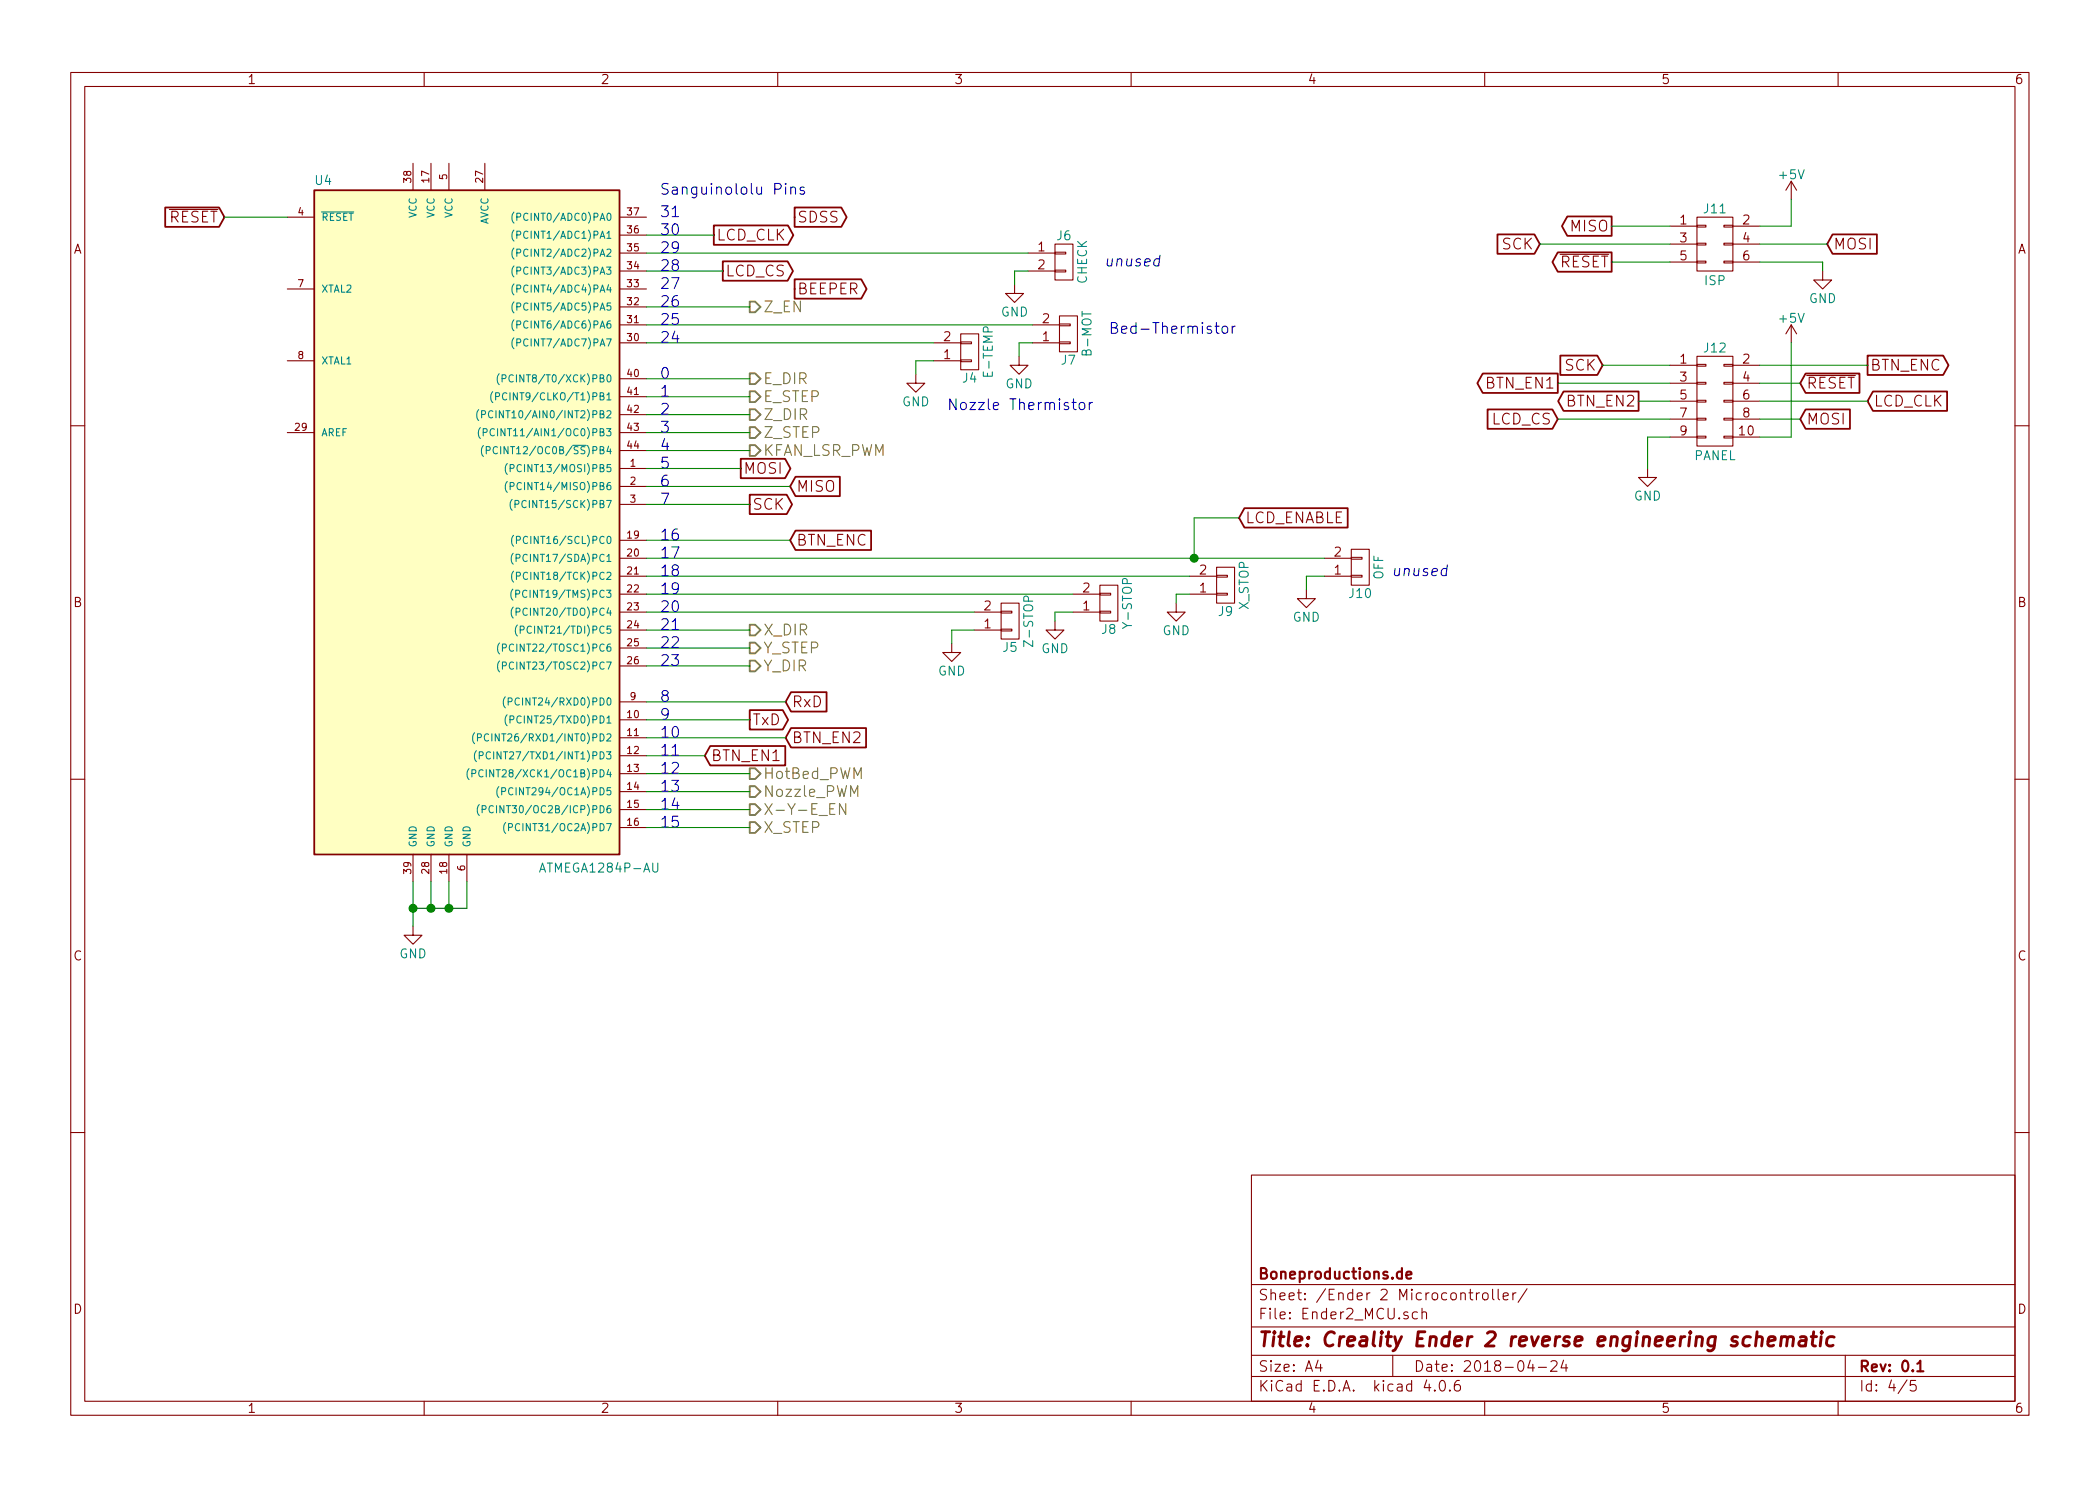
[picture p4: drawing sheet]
EESchema Schematic File Version 2
LIBS:power
LIBS:device
LIBS:transistors
LIBS:conn
LIBS:linear
LIBS:regul
LIBS:74xx
LIBS:cmos4000
LIBS:adc-dac
LIBS:memory
LIBS:xilinx
LIBS:microcontrollers
LIBS:dsp
LIBS:microchip
LIBS:analog_switches
LIBS:motorola
LIBS:texas
LIBS:intel
LIBS:audio
LIBS:interface
LIBS:digital-audio
LIBS:philips
LIBS:display
LIBS:cypress
LIBS:siliconi
LIBS:opto
LIBS:atmel
LIBS:contrib
LIBS:valves
LIBS:TexasInstruments
LIBS:Symbols
LIBS:Ender2ReverseEng-cache
EELAYER 25 0
EELAYER END
$Descr A4 11693 8268
encoding utf-8
Sheet 4 5
Title "Creality Ender 2 reverse engineering schematic"
Date "2018-04-24"
Rev "0.1"
Comp "Boneproductions.de"
Comment1 ""
Comment2 ""
Comment3 ""
Comment4 ""
$EndDescr
$Comp
L ATMEGA1284P-AU U4
U 1 1
P 2600 2900
F 0 "U4" H 1750 4780 50  0000 L BNN
F 1 "ATMEGA1284P-AU" H 3000 950 50  0000 L BNN
F 2 "TQFP44" H 2600 2900 50  0001 C CIN
F 3 "" H 2600 2900 50  0001 C CNN
	1    2600 2900
	1    0    0    -1  
$EndComp
Text HLabel 4175 4500 2    60   Output ~ 0
X-Y-E_EN
Wire Wire Line
	4175 4500 3600 4500
Text HLabel 4175 3500 2    60   Output ~ 0
X_DIR
Text HLabel 4175 4600 2    60   Output ~ 0
X_STEP
Wire Wire Line
	4175 3500 3600 3500
Wire Wire Line
	4175 4600 3600 4600
Text HLabel 4175 3700 2    60   Output ~ 0
Y_DIR
Wire Wire Line
	4175 3700 3600 3700
Text HLabel 4175 3600 2    60   Output ~ 0
Y_STEP
Wire Wire Line
	4175 3600 3600 3600
Text HLabel 4175 2300 2    60   Output ~ 0
Z_DIR
Text HLabel 4175 2400 2    60   Output ~ 0
Z_STEP
Wire Wire Line
	4175 2300 3600 2300
Wire Wire Line
	4175 2400 3600 2400
Text HLabel 4175 2100 2    60   Output ~ 0
E_DIR
Text HLabel 4175 2200 2    60   Output ~ 0
E_STEP
Wire Wire Line
	4175 2100 3600 2100
Wire Wire Line
	4175 2200 3600 2200
$Comp
L CONN_01X02 J10
U 1 1
P 7575 3150
F 0 "J10" H 7575 3300 50  0000 C CNN
F 1 "OFF" V 7675 3150 50  0000 C CNN
F 2 "Connector_JST:JST_XH_B02B-XH-A_1x02_P2.50mm_Horizontal" H 7575 3150 50  0001 C CNN
F 3 "" H 7575 3150 50  0001 C CNN
	1    7575 3150
	1    0    0    1   
$EndComp
$Comp
L CONN_01X02 J9
U 1 1
P 6825 3250
F 0 "J9" H 6825 3400 50  0000 C CNN
F 1 "X_STOP" V 6925 3250 50  0000 C CNN
F 2 "" H 6825 3250 50  0001 C CNN
F 3 "" H 6825 3250 50  0001 C CNN
	1    6825 3250
	1    0    0    1   
$EndComp
$Comp
L CONN_01X02 J8
U 1 1
P 6175 3350
F 0 "J8" H 6175 3500 50  0000 C CNN
F 1 "Y-STOP" V 6275 3350 50  0000 C CNN
F 2 "" H 6175 3350 50  0001 C CNN
F 3 "" H 6175 3350 50  0001 C CNN
	1    6175 3350
	1    0    0    1   
$EndComp
$Comp
L CONN_01X02 J5
U 1 1
P 5625 3450
F 0 "J5" H 5625 3600 50  0000 C CNN
F 1 "Z-STOP" V 5725 3450 50  0000 C CNN
F 2 "" H 5625 3450 50  0001 C CNN
F 3 "" H 5625 3450 50  0001 C CNN
	1    5625 3450
	1    0    0    1   
$EndComp
$Comp
L GND #PWR23
U 1 1
P 7275 3275
F 0 "#PWR23" H 7275 3025 50  0001 C CNN
F 1 "GND" H 7275 3125 50  0000 C CNN
F 2 "" H 7275 3275 50  0001 C CNN
F 3 "" H 7275 3275 50  0001 C CNN
	1    7275 3275
	1    0    0    -1  
$EndComp
Wire Wire Line
	7275 3275 7275 3200
Wire Wire Line
	7275 3200 7375 3200
Wire Wire Line
	3600 3100 7375 3100
Wire Wire Line
	6625 3200 3600 3200
$Comp
L GND #PWR22
U 1 1
P 6550 3350
F 0 "#PWR22" H 6550 3100 50  0001 C CNN
F 1 "GND" H 6550 3200 50  0000 C CNN
F 2 "" H 6550 3350 50  0001 C CNN
F 3 "" H 6550 3350 50  0001 C CNN
	1    6550 3350
	1    0    0    -1  
$EndComp
Wire Wire Line
	6625 3300 6550 3300
Wire Wire Line
	6550 3300 6550 3350
$Comp
L GND #PWR21
U 1 1
P 5875 3450
F 0 "#PWR21" H 5875 3200 50  0001 C CNN
F 1 "GND" H 5875 3300 50  0000 C CNN
F 2 "" H 5875 3450 50  0001 C CNN
F 3 "" H 5875 3450 50  0001 C CNN
	1    5875 3450
	1    0    0    -1  
$EndComp
Wire Wire Line
	5975 3400 5875 3400
Wire Wire Line
	5875 3400 5875 3450
Wire Wire Line
	5975 3300 3600 3300
Wire Wire Line
	5425 3400 3600 3400
$Comp
L GND #PWR18
U 1 1
P 5300 3575
F 0 "#PWR18" H 5300 3325 50  0001 C CNN
F 1 "GND" H 5300 3425 50  0000 C CNN
F 2 "" H 5300 3575 50  0001 C CNN
F 3 "" H 5300 3575 50  0001 C CNN
	1    5300 3575
	1    0    0    -1  
$EndComp
Wire Wire Line
	5425 3500 5300 3500
Wire Wire Line
	5300 3500 5300 3575
$Comp
L CONN_02X05 J12
U 1 1
P 9550 2225
F 0 "J12" H 9550 2525 50  0000 C CNN
F 1 "PANEL" H 9550 1925 50  0000 C CNN
F 2 "Connector_IDC:IDC-Header_2x05_P2.54mm_Vertical" H 9550 1025 50  0001 C CNN
F 3 "" H 9550 1025 50  0001 C CNN
	1    9550 2225
	1    0    0    -1  
$EndComp
Text GLabel 4400 3000 2    60   Input ~ 0
BTN_ENC
Wire Wire Line
	4400 3000 3600 3000
Text GLabel 1250 1200 0    60   Input ~ 0
~RESET
Wire Wire Line
	1250 1200 1600 1200
$Comp
L CONN_02X03 J11
U 1 1
P 9550 1350
F 0 "J11" H 9550 1550 50  0000 C CNN
F 1 "ISP" H 9550 1150 50  0000 C CNN
F 2 "" H 9550 150 50  0001 C CNN
F 3 "" H 9550 150 50  0001 C CNN
	1    9550 1350
	1    0    0    -1  
$EndComp
Text GLabel 8975 1450 0    60   Output ~ 0
~RESET
Text GLabel 10025 2125 2    60   Input ~ 0
~RESET
Wire Wire Line
	9300 1450 8975 1450
Wire Wire Line
	9800 2125 10025 2125
$Comp
L +5V #PWR25
U 1 1
P 9975 1100
F 0 "#PWR25" H 9975 950 50  0001 C CNN
F 1 "+5V" H 9975 1240 50  0000 C CNN
F 2 "" H 9975 1100 50  0001 C CNN
F 3 "" H 9975 1100 50  0001 C CNN
	1    9975 1100
	1    0    0    -1  
$EndComp
Wire Wire Line
	9975 1100 9975 1250
Wire Wire Line
	9975 1250 9800 1250
$Comp
L +5V #PWR26
U 1 1
P 9975 1900
F 0 "#PWR26" H 9975 1750 50  0001 C CNN
F 1 "+5V" H 9975 2040 50  0000 C CNN
F 2 "" H 9975 1900 50  0001 C CNN
F 3 "" H 9975 1900 50  0001 C CNN
	1    9975 1900
	1    0    0    -1  
$EndComp
Wire Wire Line
	9800 2425 9975 2425
Wire Wire Line
	9975 2425 9975 1900
$Comp
L GND #PWR24
U 1 1
P 9175 2600
F 0 "#PWR24" H 9175 2350 50  0001 C CNN
F 1 "GND" H 9175 2450 50  0000 C CNN
F 2 "" H 9175 2600 50  0001 C CNN
F 3 "" H 9175 2600 50  0001 C CNN
	1    9175 2600
	1    0    0    -1  
$EndComp
Wire Wire Line
	9175 2600 9175 2425
Wire Wire Line
	9175 2425 9300 2425
Text GLabel 8975 1250 0    60   Output ~ 0
MISO
Wire Wire Line
	9300 1250 8975 1250
Text GLabel 4400 2700 2    60   Input ~ 0
MISO
Wire Wire Line
	4400 2700 3600 2700
Text GLabel 4125 2600 2    60   Output ~ 0
MOSI
Wire Wire Line
	4125 2600 3600 2600
Text GLabel 4175 2800 2    60   Output ~ 0
SCK
Wire Wire Line
	4175 2800 3600 2800
Text GLabel 8575 1350 0    60   Input ~ 0
SCK
Wire Wire Line
	8575 1350 9300 1350
$Comp
L GND #PWR27
U 1 1
P 10150 1500
F 0 "#PWR27" H 10150 1250 50  0001 C CNN
F 1 "GND" H 10150 1350 50  0000 C CNN
F 2 "" H 10150 1500 50  0001 C CNN
F 3 "" H 10150 1500 50  0001 C CNN
	1    10150 1500
	1    0    0    -1  
$EndComp
Wire Wire Line
	10150 1500 10150 1450
Wire Wire Line
	10150 1450 9800 1450
Text GLabel 10175 1350 2    60   Input ~ 0
MOSI
Wire Wire Line
	10175 1350 9800 1350
Text GLabel 8925 2025 0    60   Input ~ 0
SCK
Wire Wire Line
	8925 2025 9300 2025
Text GLabel 10025 2325 2    60   Input ~ 0
MOSI
Wire Wire Line
	10025 2325 9800 2325
Text GLabel 10400 2225 2    60   Input ~ 0
LCD_CLK
Wire Wire Line
	10400 2225 9800 2225
Text GLabel 10400 2025 2    60   Output ~ 0
BTN_ENC
Wire Wire Line
	10400 2025 9800 2025
Text GLabel 8675 2125 0    60   Output ~ 0
BTN_EN1
Text GLabel 9125 2225 0    60   Output ~ 0
BTN_EN2
Text GLabel 8675 2325 0    60   Input ~ 0
LCD_CS
Wire Wire Line
	8675 2125 9300 2125
Wire Wire Line
	9125 2225 9300 2225
Wire Wire Line
	8675 2325 9300 2325
$Comp
L CONN_01X02 J7
U 1 1
P 5950 1850
F 0 "J7" H 5950 2000 50  0000 C CNN
F 1 "B-MOT" V 6050 1850 50  0000 C CNN
F 2 "" H 5950 1850 50  0001 C CNN
F 3 "" H 5950 1850 50  0001 C CNN
	1    5950 1850
	1    0    0    1   
$EndComp
$Comp
L CONN_01X02 J4
U 1 1
P 5400 1950
F 0 "J4" H 5400 2100 50  0000 C CNN
F 1 "E-TEMP" V 5500 1950 50  0000 C CNN
F 2 "" H 5400 1950 50  0001 C CNN
F 3 "" H 5400 1950 50  0001 C CNN
	1    5400 1950
	1    0    0    1   
$EndComp
Wire Wire Line
	5200 1900 3600 1900
Wire Wire Line
	5750 1800 3600 1800
$Comp
L GND #PWR17
U 1 1
P 5100 2075
F 0 "#PWR17" H 5100 1825 50  0001 C CNN
F 1 "GND" H 5100 1925 50  0000 C CNN
F 2 "" H 5100 2075 50  0001 C CNN
F 3 "" H 5100 2075 50  0001 C CNN
	1    5100 2075
	1    0    0    -1  
$EndComp
$Comp
L GND #PWR20
U 1 1
P 5675 1975
F 0 "#PWR20" H 5675 1725 50  0001 C CNN
F 1 "GND" H 5675 1825 50  0000 C CNN
F 2 "" H 5675 1975 50  0001 C CNN
F 3 "" H 5675 1975 50  0001 C CNN
	1    5675 1975
	1    0    0    -1  
$EndComp
Wire Wire Line
	5750 1900 5675 1900
Wire Wire Line
	5675 1900 5675 1975
Wire Wire Line
	5200 2000 5100 2000
Wire Wire Line
	5100 2000 5100 2075
$Comp
L CONN_01X02 J6
U 1 1
P 5925 1450
F 0 "J6" H 5925 1600 50  0000 C CNN
F 1 "CHECK" V 6025 1450 50  0000 C CNN
F 2 "" H 5925 1450 50  0001 C CNN
F 3 "" H 5925 1450 50  0001 C CNN
	1    5925 1450
	1    0    0    -1  
$EndComp
$Comp
L GND #PWR19
U 1 1
P 5650 1575
F 0 "#PWR19" H 5650 1325 50  0001 C CNN
F 1 "GND" H 5650 1425 50  0000 C CNN
F 2 "" H 5650 1575 50  0001 C CNN
F 3 "" H 5650 1575 50  0001 C CNN
	1    5650 1575
	1    0    0    -1  
$EndComp
Wire Wire Line
	5650 1575 5650 1500
Wire Wire Line
	5650 1500 5725 1500
Wire Wire Line
	3600 1400 5725 1400
$Comp
L GND #PWR16
U 1 1
P 2300 5150
F 0 "#PWR16" H 2300 4900 50  0001 C CNN
F 1 "GND" H 2300 5000 50  0000 C CNN
F 2 "" H 2300 5150 50  0001 C CNN
F 3 "" H 2300 5150 50  0001 C CNN
	1    2300 5150
	1    0    0    -1  
$EndComp
Wire Wire Line
	2300 4900 2300 5150
Wire Wire Line
	2400 4900 2400 5050
Wire Wire Line
	2300 5050 2600 5050
Connection ~ 2300 5050
Wire Wire Line
	2500 5050 2500 4900
Connection ~ 2400 5050
Wire Wire Line
	2600 5050 2600 4900
Connection ~ 2500 5050
Text HLabel 4175 4300 2    60   Output ~ 0
HotBed_PWM
Text HLabel 4175 4400 2    60   Output ~ 0
Nozzle_PWM
Text HLabel 4175 2500 2    60   Output ~ 0
KFAN_LSR_PWM
Wire Wire Line
	3600 2500 4175 2500
Wire Wire Line
	3600 4300 4175 4300
Wire Wire Line
	3600 4400 4175 4400
Text GLabel 3925 4200 2    60   Input ~ 0
BTN_EN1
Text GLabel 4375 4100 2    60   Input ~ 0
BTN_EN2
Text GLabel 4025 1500 2    60   Output ~ 0
LCD_CS
Text GLabel 3975 1300 2    60   Output ~ 0
LCD_CLK
Wire Wire Line
	3975 1300 3600 1300
Wire Wire Line
	4025 1500 3600 1500
Wire Wire Line
	3925 4200 3600 4200
Wire Wire Line
	4375 4100 3600 4100
Text GLabel 6900 2875 2    60   Input ~ 0
LCD_ENABLE
Wire Wire Line
	6900 2875 6650 2875
Wire Wire Line
	6650 2875 6650 3100
Connection ~ 6650 3100
Text GLabel 4375 3900 2    60   Input ~ 0
RxD
Text GLabel 4175 4000 2    60   Output ~ 0
TxD
Wire Wire Line
	4175 4000 3600 4000
Wire Wire Line
	4375 3900 3600 3900
Text GLabel 4425 1200 2    60   Output ~ 0
SDSS
Text GLabel 4425 1600 2    60   Output ~ 0
BEEPER
Text HLabel 4175 1700 2    60   Output ~ 0
Z_EN
Wire Wire Line
	4175 1700 3600 1700
Text Notes 3675 1500 0    60   ~ 0
28
Text Notes 3675 1700 0    60   ~ 0
26\n
Text Notes 3675 1075 0    60   ~ 0
Sanguinololu Pins\n
Text Notes 3675 2100 0    60   ~ 0
0
Text Notes 3675 2200 0    60   ~ 0
1
Text Notes 3675 2300 0    60   ~ 0
2
Text Notes 3675 2400 0    60   ~ 0
3
Text Notes 3675 2500 0    60   ~ 0
4
Text Notes 3675 2600 0    60   ~ 0
5
Text Notes 3675 2700 0    60   ~ 0
6
Text Notes 3675 2800 0    60   ~ 0
7
Text Notes 3675 3900 0    60   ~ 0
8
Text Notes 3675 4000 0    60   ~ 0
9
Text Notes 3675 4100 0    60   ~ 0
10
Text Notes 3675 4200 0    60   ~ 0
11
Text Notes 3675 4300 0    60   ~ 0
12
Text Notes 3675 4400 0    60   ~ 0
13
Text Notes 3675 4500 0    60   ~ 0
14
Text Notes 3675 4600 0    60   ~ 0
15
Text Notes 3675 3000 0    60   ~ 0
16
Text Notes 3675 3100 0    60   ~ 0
17
Text Notes 3675 3200 0    60   ~ 0
18
Text Notes 3675 3300 0    60   ~ 0
19
Text Notes 3675 3400 0    60   ~ 0
20
Text Notes 3675 3500 0    60   ~ 0
21
Text Notes 3675 3600 0    60   ~ 0
22
Text Notes 3675 3700 0    60   ~ 0
23
Text Notes 3675 1200 0    60   ~ 0
31
Text Notes 3675 1300 0    60   ~ 0
30
Text Notes 3675 1400 0    60   ~ 0
29
Text Notes 3675 1600 0    60   ~ 0
27
Text Notes 3675 1800 0    60   ~ 0
25
Text Notes 3675 1900 0    60   ~ 0
24
Text Notes 6175 1850 0    60   ~ 0
Bed-Thermistor\n
Text Notes 5275 2275 0    60   ~ 0
Nozzle Thermistor
Text Notes 6150 1475 0    60   Italic 0
unused
Text Notes 7750 3200 0    60   Italic 0
unused
$EndSCHEMATC
